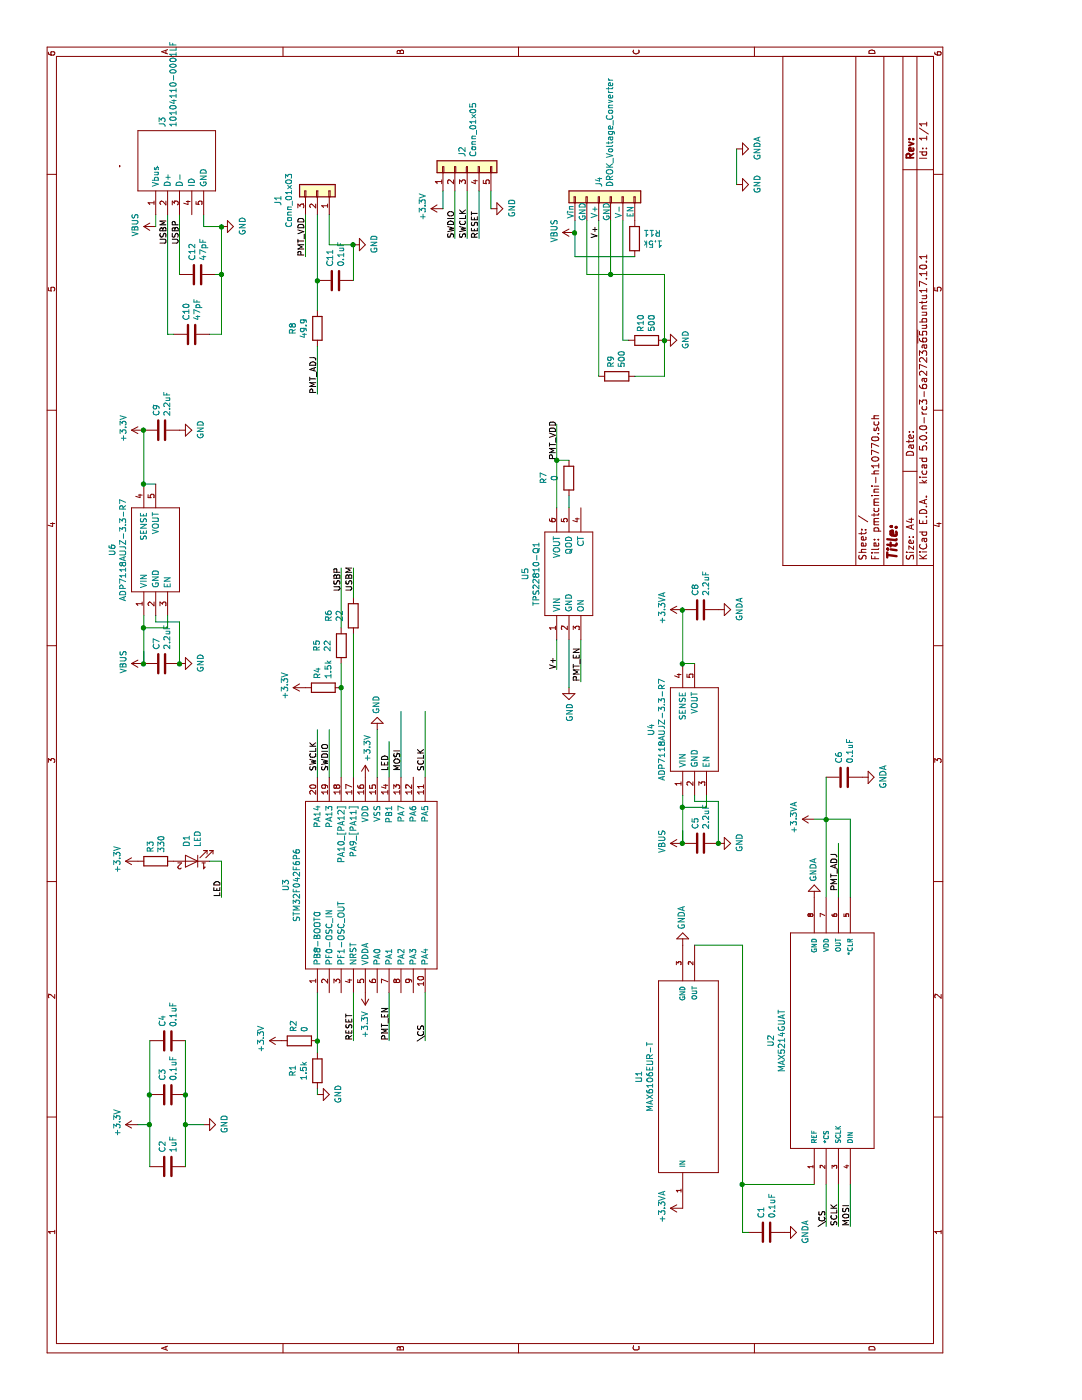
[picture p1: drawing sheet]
EESchema Schematic File Version 4
LIBS:pmtcmini-h10770-cache
EELAYER 26 0
EELAYER END
$Descr A4 11693 8268
encoding utf-8
Sheet 1 1
Title ""
Date ""
Rev ""
Comp ""
Comment1 ""
Comment2 ""
Comment3 ""
Comment4 ""
$EndDescr
$Comp
L STM32F042F6P6:STM32F042F6P6 U3
U 1 1
P 3400 2650
F 0 "U3" H 4300 2915 50  0000 C CNN
F 1 "STM32F042F6P6" H 4300 2824 50  0000 C CNN
F 2 "SOP65P640X120-20N" H 5050 2750 50  0001 L CNN
F 3 "http://www.st.com/content/ccc/resource/technical/document/datasheet/52/ad/d0/80/e6/be/40/ad/DM00105814.pdf/files/DM00105814.pdf/jcr:content/translations/en.DM00105814.pdf" H 5050 2650 50  0001 L CNN
F 4 "32-Bit MCU 32K Flash USB2.0 CAN TSSOP20 STMicroelectronics STM32F042F6P6, 32bit ARM Cortex M0 Microcontroller, 48MHz, 32 kB Flash, 20-Pin TSSOP" H 5050 2550 50  0001 L CNN "Description"
F 5 "1.2" H 5050 2450 50  0001 L CNN "Height"
F 6 "STMicroelectronics" H 5050 2350 50  0001 L CNN "Manufacturer_Name"
F 7 "STM32F042F6P6" H 5050 2250 50  0001 L CNN "Manufacturer_Part_Number"
F 8 "1655434" H 5050 2150 50  0001 L CNN "RS Part Number"
F 9 "http://uk.rs-online.com/web/p/products/1655434" H 5050 2050 50  0001 L CNN "RS Price/Stock"
F 10 "STM32F042F6P6" H 5050 1950 50  0001 L CNN "Arrow Part Number"
F 11 "https://www.arrow.com/en/products/stm32f042f6p6/stmicroelectronics" H 5050 1850 50  0001 L CNN "Arrow Price/Stock"
	1    3400 2650
	1    0    0    -1  
$EndComp
$Comp
L Connector_Generic:Conn_01x03 J1
U 1 1
P 10100 2650
F 0 "J1" H 10019 2325 50  0000 C CNN
F 1 "Conn_01x03" H 10019 2416 50  0000 C CNN
F 2 "Connector_PinHeader_2.54mm:PinHeader_1x03_P2.54mm_Vertical" H 10100 2650 50  0001 C CNN
F 3 "~" H 10100 2650 50  0001 C CNN
	1    10100 2650
	1    0    0    1   
$EndComp
$Comp
L Connector_Generic:Conn_01x05 J2
U 1 1
P 10300 3900
F 0 "J2" H 10380 3942 50  0000 L CNN
F 1 "Conn_01x05" H 10380 3851 50  0000 L CNN
F 2 "Connector_Molex:Molex_PicoBlade_53047-1010_1x05_P1.25mm_Vertical" H 10300 3900 50  0001 C CNN
F 3 "~" H 10300 3900 50  0001 C CNN
	1    10300 3900
	1    0    0    -1  
$EndComp
$Comp
L MAX5214GUAT:MAX5214GUAT U2
U 1 1
P 1800 6800
F 0 "U2" H 3000 7165 50  0000 C CNN
F 1 "MAX5214GUAT" H 3000 7074 50  0000 C CNN
F 2 "21-0036K" H 1800 6800 50  0001 L BNN
F 3 "Unavailable" H 1800 6800 50  0001 L BNN
F 4 "2.63 USD" H 1800 6800 50  0001 L BNN "Field4"
F 5 "MAX5214GUA+T" H 1800 6800 50  0001 L BNN "Field5"
F 6 "DAC 1-CH Segment 14-bit 8-Pin uMAX T/R" H 1800 6800 50  0001 L BNN "Field6"
F 7 "Maxim Integrated" H 1800 6800 50  0001 L BNN "Field7"
F 8 "MSOP-8 Maxim Integrated" H 1800 6800 50  0001 L BNN "Field8"
	1    1800 6800
	1    0    0    -1  
$EndComp
$Comp
L MAX6106EUR-T:MAX6106EUR-T U1
U 1 1
P 1600 5700
F 0 "U1" H 2700 6065 50  0000 C CNN
F 1 "MAX6106EUR-T" H 2700 5974 50  0000 C CNN
F 2 "21-0051H" H 1600 5700 50  0001 L BNN
F 3 "Good" H 1600 5700 50  0001 L BNN
F 4 "0.76 USD" H 1600 5700 50  0001 L BNN "Field4"
F 5 "MAX6106EUR+T" H 1600 5700 50  0001 L BNN "Field5"
F 6 "V-Ref Precision 2.048V 5mA 3-Pin SOT-23 T/R" H 1600 5700 50  0001 L BNN "Field6"
F 7 "Maxim Integrated" H 1600 5700 50  0001 L BNN "Field7"
F 8 "SOT-23 Maxim Integrated" H 1600 5700 50  0001 L BNN "Field8"
	1    1600 5700
	1    0    0    -1  
$EndComp
$Comp
L power:VBUS #PWR027
U 1 1
P 9800 1300
F 0 "#PWR027" H 9800 1150 50  0001 C CNN
F 1 "VBUS" H 9815 1473 50  0000 C CNN
F 2 "" H 9800 1300 50  0001 C CNN
F 3 "" H 9800 1300 50  0001 C CNN
	1    9800 1300
	1    0    0    -1  
$EndComp
$Comp
L power:GND #PWR04
U 1 1
P 2300 1700
F 0 "#PWR04" H 2300 1450 50  0001 C CNN
F 1 "GND" H 2305 1527 50  0000 C CNN
F 2 "" H 2300 1700 50  0001 C CNN
F 3 "" H 2300 1700 50  0001 C CNN
	1    2300 1700
	1    0    0    -1  
$EndComp
$Comp
L power:+3.3V #PWR03
U 1 1
P 2300 1150
F 0 "#PWR03" H 2300 1000 50  0001 C CNN
F 1 "+3.3V" H 2315 1323 50  0000 C CNN
F 2 "" H 2300 1150 50  0001 C CNN
F 3 "" H 2300 1150 50  0001 C CNN
	1    2300 1150
	1    0    0    -1  
$EndComp
$Comp
L ADP7118AUJZ-3.3-R7:ADP7118AUJZ-3.3-R7 U4
U 1 1
P 5050 5700
F 0 "U4" H 5600 5965 50  0000 C CNN
F 1 "ADP7118AUJZ-3.3-R7" H 5600 5874 50  0000 C CNN
F 2 "SOT95P280X100-5N" H 6000 5800 50  0001 L CNN
F 3 "https://www.arrow.com/en/products/adp7118aujz-3.3-r7/analog-devices" H 6000 5700 50  0001 L CNN
F 4 "LDO Regulator Pos 3.3V 0.2A 5-Pin TSOT-23 T/R" H 6000 5600 50  0001 L CNN "Description"
F 5 "1" H 6000 5500 50  0001 L CNN "Height"
F 6 "Analog Devices" H 6000 5400 50  0001 L CNN "Manufacturer_Name"
F 7 "ADP7118AUJZ-3.3-R7" H 6000 5300 50  0001 L CNN "Manufacturer_Part_Number"
F 8 "" H 6000 5200 50  0001 L CNN "RS Part Number"
F 9 "" H 6000 5100 50  0001 L CNN "RS Price/Stock"
F 10 "ADP7118AUJZ-3.3-R7" H 6000 5000 50  0001 L CNN "Arrow Part Number"
F 11 "" H 6000 4900 50  0001 L CNN "Arrow Price/Stock"
	1    5050 5700
	1    0    0    -1  
$EndComp
$Comp
L Device:LED D1
U 1 1
P 4500 1600
F 0 "D1" V 4538 1483 50  0000 R CNN
F 1 "LED" V 4447 1483 50  0000 R CNN
F 2 "LED_SMD:LED_0603_1608Metric" H 4500 1600 50  0001 C CNN
F 3 "~" H 4500 1600 50  0001 C CNN
	1    4500 1600
	0    -1   -1   0   
$EndComp
$Comp
L power:GND #PWR028
U 1 1
P 9800 1850
F 0 "#PWR028" H 9800 1600 50  0001 C CNN
F 1 "GND" H 9805 1677 50  0000 C CNN
F 2 "" H 9800 1850 50  0001 C CNN
F 3 "" H 9800 1850 50  0001 C CNN
	1    9800 1850
	1    0    0    -1  
$EndComp
Wire Wire Line
	9800 1700 9900 1700
Wire Wire Line
	9800 1300 9900 1300
$Comp
L Device:C C10
U 1 1
P 8900 1600
F 0 "C10" H 9015 1646 50  0000 L CNN
F 1 "47pF" H 9015 1555 50  0000 L CNN
F 2 "Capacitor_SMD:C_0402_1005Metric" H 8938 1450 50  0001 C CNN
F 3 "~" H 8900 1600 50  0001 C CNN
	1    8900 1600
	1    0    0    -1  
$EndComp
$Comp
L Device:C C12
U 1 1
P 9400 1650
F 0 "C12" H 9515 1696 50  0000 L CNN
F 1 "47pF" H 9515 1605 50  0000 L CNN
F 2 "Capacitor_SMD:C_0402_1005Metric" H 9438 1500 50  0001 C CNN
F 3 "~" H 9400 1650 50  0001 C CNN
	1    9400 1650
	1    0    0    -1  
$EndComp
Wire Wire Line
	9800 1700 9800 1850
Wire Wire Line
	9800 1850 9400 1850
Wire Wire Line
	9400 1850 9400 1800
Connection ~ 9800 1850
Wire Wire Line
	9400 1850 8900 1850
Wire Wire Line
	8900 1850 8900 1750
Connection ~ 9400 1850
Wire Wire Line
	9400 1500 9900 1500
Wire Wire Line
	9900 1400 8900 1400
Wire Wire Line
	8900 1400 8900 1450
Text Label 9650 1500 0    50   ~ 0
USBP
Text Label 9650 1400 0    50   ~ 0
USBM
$Comp
L power:+3.3V #PWR025
U 1 1
P 9950 3700
F 0 "#PWR025" H 9950 3550 50  0001 C CNN
F 1 "+3.3V" H 9965 3873 50  0000 C CNN
F 2 "" H 9950 3700 50  0001 C CNN
F 3 "" H 9950 3700 50  0001 C CNN
	1    9950 3700
	1    0    0    -1  
$EndComp
Wire Wire Line
	10100 3700 9950 3700
Wire Wire Line
	10100 3800 9700 3800
Wire Wire Line
	10100 3900 9700 3900
Wire Wire Line
	10100 4000 9700 4000
$Comp
L power:GND #PWR026
U 1 1
P 9950 4100
F 0 "#PWR026" H 9950 3850 50  0001 C CNN
F 1 "GND" H 9955 3927 50  0000 C CNN
F 2 "" H 9950 4100 50  0001 C CNN
F 3 "" H 9950 4100 50  0001 C CNN
	1    9950 4100
	1    0    0    -1  
$EndComp
Wire Wire Line
	9950 4100 10100 4100
Text Label 9700 3800 0    50   ~ 0
SWDIO
Text Label 9700 3900 0    50   ~ 0
SWCLK
Text Label 9700 4000 0    50   ~ 0
RESET
Wire Wire Line
	9550 2550 9900 2550
$Comp
L power:GND #PWR024
U 1 1
P 9650 2950
F 0 "#PWR024" H 9650 2700 50  0001 C CNN
F 1 "GND" H 9655 2777 50  0000 C CNN
F 2 "" H 9650 2950 50  0001 C CNN
F 3 "" H 9650 2950 50  0001 C CNN
	1    9650 2950
	1    0    0    -1  
$EndComp
Text Label 9550 2550 0    50   ~ 0
PMT_VDD
Text Label 8400 2650 0    50   ~ 0
PMT_ADJ
$Comp
L power:+3.3VA #PWR02
U 1 1
P 1600 5700
F 0 "#PWR02" H 1600 5550 50  0001 C CNN
F 1 "+3.3VA" H 1615 5873 50  0000 C CNN
F 2 "" H 1600 5700 50  0001 C CNN
F 3 "" H 1600 5700 50  0001 C CNN
	1    1600 5700
	1    0    0    -1  
$EndComp
$Comp
L power:+3.3VA #PWR012
U 1 1
P 4850 6800
F 0 "#PWR012" H 4850 6650 50  0001 C CNN
F 1 "+3.3VA" H 4865 6973 50  0000 C CNN
F 2 "" H 4850 6800 50  0001 C CNN
F 3 "" H 4850 6800 50  0001 C CNN
	1    4850 6800
	1    0    0    -1  
$EndComp
$Comp
L power:GNDA #PWR08
U 1 1
P 3800 5700
F 0 "#PWR08" H 3800 5450 50  0001 C CNN
F 1 "GNDA" V 3805 5572 50  0000 R CNN
F 2 "" H 3800 5700 50  0001 C CNN
F 3 "" H 3800 5700 50  0001 C CNN
	1    3800 5700
	0    -1   -1   0   
$EndComp
$Comp
L power:GNDA #PWR09
U 1 1
P 4200 6800
F 0 "#PWR09" H 4200 6550 50  0001 C CNN
F 1 "GNDA" V 4205 6672 50  0000 R CNN
F 2 "" H 4200 6800 50  0001 C CNN
F 3 "" H 4200 6800 50  0001 C CNN
	1    4200 6800
	0    -1   -1   0   
$EndComp
Wire Wire Line
	4850 6900 4850 6800
Wire Wire Line
	4200 7000 4650 7000
Text Label 4250 7000 0    50   ~ 0
PMT_ADJ
Wire Wire Line
	4200 7100 4850 7100
Wire Wire Line
	1800 6800 1800 6200
Wire Wire Line
	3800 6200 3800 5800
Wire Wire Line
	1800 6900 1450 6900
Wire Wire Line
	1800 7000 1450 7000
Wire Wire Line
	1800 7100 1450 7100
Text Label 1450 6900 0    50   ~ 0
\CS
Text Label 1450 7000 0    50   ~ 0
SCLK
Text Label 1450 7100 0    50   ~ 0
MOSI
$Comp
L Device:C C1
U 1 1
P 1400 6400
F 0 "C1" H 1515 6446 50  0000 L CNN
F 1 "0.1uF" H 1515 6355 50  0000 L CNN
F 2 "Capacitor_SMD:C_0402_1005Metric" H 1438 6250 50  0001 C CNN
F 3 "~" H 1400 6400 50  0001 C CNN
	1    1400 6400
	1    0    0    -1  
$EndComp
$Comp
L Device:C C6
U 1 1
P 5200 7050
F 0 "C6" H 5315 7096 50  0000 L CNN
F 1 "0.1uF" H 5315 7005 50  0000 L CNN
F 2 "Capacitor_SMD:C_0402_1005Metric" H 5238 6900 50  0001 C CNN
F 3 "~" H 5200 7050 50  0001 C CNN
	1    5200 7050
	1    0    0    -1  
$EndComp
$Comp
L power:GNDA #PWR01
U 1 1
P 1400 6550
F 0 "#PWR01" H 1400 6300 50  0001 C CNN
F 1 "GNDA" H 1405 6377 50  0000 C CNN
F 2 "" H 1400 6550 50  0001 C CNN
F 3 "" H 1400 6550 50  0001 C CNN
	1    1400 6550
	1    0    0    -1  
$EndComp
$Comp
L power:GNDA #PWR014
U 1 1
P 5200 7200
F 0 "#PWR014" H 5200 6950 50  0001 C CNN
F 1 "GNDA" H 5205 7027 50  0000 C CNN
F 2 "" H 5200 7200 50  0001 C CNN
F 3 "" H 5200 7200 50  0001 C CNN
	1    5200 7200
	1    0    0    -1  
$EndComp
Wire Wire Line
	4850 6900 4850 7100
Wire Wire Line
	5200 6900 4850 6900
Connection ~ 4850 6900
Wire Wire Line
	4200 6900 4850 6900
Wire Wire Line
	1400 6200 1800 6200
Connection ~ 1800 6200
Wire Wire Line
	1800 6200 3800 6200
Wire Wire Line
	1400 6250 1400 6200
$Comp
L Device:C C11
U 1 1
P 9350 2800
F 0 "C11" H 9465 2846 50  0000 L CNN
F 1 "0.1uF" H 9465 2755 50  0000 L CNN
F 2 "Capacitor_SMD:C_0402_1005Metric" H 9388 2650 50  0001 C CNN
F 3 "~" H 9350 2800 50  0001 C CNN
	1    9350 2800
	1    0    0    -1  
$EndComp
Wire Wire Line
	9650 2950 9650 2750
Wire Wire Line
	9650 2750 9900 2750
$Comp
L Device:C C8
U 1 1
P 6600 5850
F 0 "C8" H 6715 5896 50  0000 L CNN
F 1 "2.2uF" H 6715 5805 50  0000 L CNN
F 2 "Capacitor_SMD:C_0603_1608Metric" H 6638 5700 50  0001 C CNN
F 3 "~" H 6600 5850 50  0001 C CNN
	1    6600 5850
	1    0    0    -1  
$EndComp
Wire Wire Line
	6150 5700 6150 5800
Wire Wire Line
	6150 5700 6600 5700
Connection ~ 6150 5700
$Comp
L power:GNDA #PWR021
U 1 1
P 6600 6000
F 0 "#PWR021" H 6600 5750 50  0001 C CNN
F 1 "GNDA" H 6605 5827 50  0000 C CNN
F 2 "" H 6600 6000 50  0001 C CNN
F 3 "" H 6600 6000 50  0001 C CNN
	1    6600 6000
	1    0    0    -1  
$EndComp
$Comp
L power:GND #PWR011
U 1 1
P 4650 6000
F 0 "#PWR011" H 4650 5750 50  0001 C CNN
F 1 "GND" H 4655 5827 50  0000 C CNN
F 2 "" H 4650 6000 50  0001 C CNN
F 3 "" H 4650 6000 50  0001 C CNN
	1    4650 6000
	1    0    0    -1  
$EndComp
$Comp
L Device:C C5
U 1 1
P 4650 5850
F 0 "C5" H 4765 5896 50  0000 L CNN
F 1 "2.2uF" H 4765 5805 50  0000 L CNN
F 2 "Capacitor_SMD:C_0603_1608Metric" H 4688 5700 50  0001 C CNN
F 3 "~" H 4650 5850 50  0001 C CNN
	1    4650 5850
	1    0    0    -1  
$EndComp
Wire Wire Line
	4650 5700 4950 5700
Connection ~ 4650 6000
Wire Wire Line
	5050 5900 4950 5900
Wire Wire Line
	4950 5900 4950 5700
Connection ~ 4950 5700
Wire Wire Line
	4950 5700 5050 5700
Wire Wire Line
	5000 6000 5000 5800
Wire Wire Line
	5000 5800 5050 5800
Wire Wire Line
	4650 6000 5000 6000
$Comp
L ADP7118AUJZ-3.3-R7:ADP7118AUJZ-3.3-R7 U6
U 1 1
P 6550 1200
F 0 "U6" H 7100 1465 50  0000 C CNN
F 1 "ADP7118AUJZ-3.3-R7" H 7100 1374 50  0000 C CNN
F 2 "SOT95P280X100-5N" H 7500 1300 50  0001 L CNN
F 3 "https://www.arrow.com/en/products/adp7118aujz-3.3-r7/analog-devices" H 7500 1200 50  0001 L CNN
F 4 "LDO Regulator Pos 3.3V 0.2A 5-Pin TSOT-23 T/R" H 7500 1100 50  0001 L CNN "Description"
F 5 "1" H 7500 1000 50  0001 L CNN "Height"
F 6 "Analog Devices" H 7500 900 50  0001 L CNN "Manufacturer_Name"
F 7 "ADP7118AUJZ-3.3-R7" H 7500 800 50  0001 L CNN "Manufacturer_Part_Number"
F 8 "" H 7500 700 50  0001 L CNN "RS Part Number"
F 9 "" H 7500 600 50  0001 L CNN "RS Price/Stock"
F 10 "ADP7118AUJZ-3.3-R7" H 7500 500 50  0001 L CNN "Arrow Part Number"
F 11 "" H 7500 400 50  0001 L CNN "Arrow Price/Stock"
	1    6550 1200
	1    0    0    -1  
$EndComp
$Comp
L Device:C C9
U 1 1
P 8100 1350
F 0 "C9" H 8215 1396 50  0000 L CNN
F 1 "2.2uF" H 8215 1305 50  0000 L CNN
F 2 "Capacitor_SMD:C_0603_1608Metric" H 8138 1200 50  0001 C CNN
F 3 "~" H 8100 1350 50  0001 C CNN
	1    8100 1350
	1    0    0    -1  
$EndComp
Wire Wire Line
	7650 1200 7650 1300
Wire Wire Line
	7650 1200 8100 1200
Connection ~ 7650 1200
$Comp
L power:GND #PWR018
U 1 1
P 6150 1500
F 0 "#PWR018" H 6150 1250 50  0001 C CNN
F 1 "GND" H 6155 1327 50  0000 C CNN
F 2 "" H 6150 1500 50  0001 C CNN
F 3 "" H 6150 1500 50  0001 C CNN
	1    6150 1500
	1    0    0    -1  
$EndComp
$Comp
L Device:C C7
U 1 1
P 6150 1350
F 0 "C7" H 6265 1396 50  0000 L CNN
F 1 "2.2uF" H 6265 1305 50  0000 L CNN
F 2 "Capacitor_SMD:C_0603_1608Metric" H 6188 1200 50  0001 C CNN
F 3 "~" H 6150 1350 50  0001 C CNN
	1    6150 1350
	1    0    0    -1  
$EndComp
Wire Wire Line
	6150 1200 6450 1200
Connection ~ 6150 1500
Wire Wire Line
	6550 1400 6450 1400
Wire Wire Line
	6450 1400 6450 1200
Connection ~ 6450 1200
Wire Wire Line
	6450 1200 6550 1200
Wire Wire Line
	6500 1500 6500 1300
Wire Wire Line
	6500 1300 6550 1300
Wire Wire Line
	6150 1500 6500 1500
$Comp
L power:GND #PWR023
U 1 1
P 8100 1500
F 0 "#PWR023" H 8100 1250 50  0001 C CNN
F 1 "GND" H 8105 1327 50  0000 C CNN
F 2 "" H 8100 1500 50  0001 C CNN
F 3 "" H 8100 1500 50  0001 C CNN
	1    8100 1500
	1    0    0    -1  
$EndComp
$Comp
L power:+3.3V #PWR022
U 1 1
P 8100 1200
F 0 "#PWR022" H 8100 1050 50  0001 C CNN
F 1 "+3.3V" H 8115 1373 50  0000 C CNN
F 2 "" H 8100 1200 50  0001 C CNN
F 3 "" H 8100 1200 50  0001 C CNN
	1    8100 1200
	1    0    0    -1  
$EndComp
$Comp
L power:+3.3VA #PWR020
U 1 1
P 6600 5700
F 0 "#PWR020" H 6600 5550 50  0001 C CNN
F 1 "+3.3VA" H 6615 5873 50  0000 C CNN
F 2 "" H 6600 5700 50  0001 C CNN
F 3 "" H 6600 5700 50  0001 C CNN
	1    6600 5700
	1    0    0    -1  
$EndComp
Connection ~ 6600 5700
Connection ~ 8100 1200
$Comp
L Device:R R3
U 1 1
P 4500 1300
F 0 "R3" H 4570 1346 50  0000 L CNN
F 1 "330" H 4570 1255 50  0000 L CNN
F 2 "Resistor_SMD:R_0402_1005Metric" V 4430 1300 50  0001 C CNN
F 3 "~" H 4500 1300 50  0001 C CNN
	1    4500 1300
	1    0    0    -1  
$EndComp
$Comp
L power:+3.3V #PWR010
U 1 1
P 4500 1150
F 0 "#PWR010" H 4500 1000 50  0001 C CNN
F 1 "+3.3V" H 4515 1323 50  0000 C CNN
F 2 "" H 4500 1150 50  0001 C CNN
F 3 "" H 4500 1150 50  0001 C CNN
	1    4500 1150
	1    0    0    -1  
$EndComp
Wire Wire Line
	4500 1750 4500 1850
Wire Wire Line
	4500 1850 4200 1850
Text Label 4200 1850 0    50   ~ 0
LED
Wire Wire Line
	5500 3250 5200 3250
Text Label 5250 3250 0    50   ~ 0
LED
$Comp
L Device:R R5
U 1 1
P 6300 2850
F 0 "R5" V 6093 2850 50  0000 C CNN
F 1 "22" V 6184 2850 50  0000 C CNN
F 2 "Resistor_SMD:R_0402_1005Metric" V 6230 2850 50  0001 C CNN
F 3 "~" H 6300 2850 50  0001 C CNN
	1    6300 2850
	0    1    1    0   
$EndComp
$Comp
L Device:R R6
U 1 1
P 6550 2950
F 0 "R6" V 6343 2950 50  0000 C CNN
F 1 "22" V 6434 2950 50  0000 C CNN
F 2 "Resistor_SMD:R_0402_1005Metric" V 6480 2950 50  0001 C CNN
F 3 "~" H 6550 2950 50  0001 C CNN
	1    6550 2950
	0    1    1    0   
$EndComp
$Comp
L Device:R R4
U 1 1
P 5950 2700
F 0 "R4" H 5880 2654 50  0000 R CNN
F 1 "1.5k" H 5880 2745 50  0000 R CNN
F 2 "Resistor_SMD:R_0402_1005Metric" V 5880 2700 50  0001 C CNN
F 3 "~" H 5950 2700 50  0001 C CNN
	1    5950 2700
	-1   0    0    1   
$EndComp
Connection ~ 5950 2850
Wire Wire Line
	5950 2850 6150 2850
Wire Wire Line
	6450 2850 6950 2850
Wire Wire Line
	6700 2950 6950 2950
Text Label 6750 2850 0    50   ~ 0
USBP
Text Label 6750 2950 0    50   ~ 0
USBM
Wire Wire Line
	3400 2950 3000 2950
Text Label 3000 2950 0    50   ~ 0
RESET
$Comp
L Device:R R1
U 1 1
P 2750 2650
F 0 "R1" V 2543 2650 50  0000 C CNN
F 1 "1.5k" V 2634 2650 50  0000 C CNN
F 2 "Resistor_SMD:R_0402_1005Metric" V 2680 2650 50  0001 C CNN
F 3 "~" H 2750 2650 50  0001 C CNN
	1    2750 2650
	0    1    1    0   
$EndComp
$Comp
L Device:R R2
U 1 1
P 3000 2500
F 0 "R2" H 2930 2454 50  0000 R CNN
F 1 "0" H 2930 2545 50  0000 R CNN
F 2 "Resistor_SMD:R_0402_1005Metric" V 2930 2500 50  0001 C CNN
F 3 "~" H 3000 2500 50  0001 C CNN
	1    3000 2500
	-1   0    0    1   
$EndComp
$Comp
L power:+3.3V #PWR06
U 1 1
P 3000 2350
F 0 "#PWR06" H 3000 2200 50  0001 C CNN
F 1 "+3.3V" H 3015 2523 50  0000 C CNN
F 2 "" H 3000 2350 50  0001 C CNN
F 3 "" H 3000 2350 50  0001 C CNN
	1    3000 2350
	1    0    0    -1  
$EndComp
Wire Wire Line
	2900 2650 3000 2650
Connection ~ 3000 2650
Wire Wire Line
	3000 2650 3400 2650
$Comp
L power:GND #PWR05
U 1 1
P 2550 2650
F 0 "#PWR05" H 2550 2400 50  0001 C CNN
F 1 "GND" H 2555 2477 50  0000 C CNN
F 2 "" H 2550 2650 50  0001 C CNN
F 3 "" H 2550 2650 50  0001 C CNN
	1    2550 2650
	1    0    0    -1  
$EndComp
Wire Wire Line
	2550 2650 2600 2650
Wire Wire Line
	3000 3550 3400 3550
Wire Wire Line
	5200 3550 5750 3550
Wire Wire Line
	5200 3350 5750 3350
Text Label 3000 3550 0    50   ~ 0
\CS
Text Label 5250 3550 0    50   ~ 0
SCLK
Text Label 5250 3350 0    50   ~ 0
MOSI
Wire Wire Line
	3400 3250 3000 3250
Text Label 3000 3250 0    50   ~ 0
PMT_EN
Wire Wire Line
	5200 2850 5950 2850
Wire Wire Line
	5200 2950 6400 2950
Wire Wire Line
	5200 2650 5600 2650
Wire Wire Line
	5200 2750 5600 2750
Text Label 5250 2750 0    50   ~ 0
SWDIO
Text Label 5250 2650 0    50   ~ 0
SWCLK
$Comp
L power:+3.3V #PWR013
U 1 1
P 5200 3050
F 0 "#PWR013" H 5200 2900 50  0001 C CNN
F 1 "+3.3V" V 5215 3178 50  0000 L CNN
F 2 "" H 5200 3050 50  0001 C CNN
F 3 "" H 5200 3050 50  0001 C CNN
	1    5200 3050
	0    1    1    0   
$EndComp
$Comp
L power:GND #PWR015
U 1 1
P 5600 3150
F 0 "#PWR015" H 5600 2900 50  0001 C CNN
F 1 "GND" V 5605 3022 50  0000 R CNN
F 2 "" H 5600 3150 50  0001 C CNN
F 3 "" H 5600 3150 50  0001 C CNN
	1    5600 3150
	0    -1   -1   0   
$EndComp
Wire Wire Line
	5200 3150 5600 3150
$Comp
L Device:C C3
U 1 1
P 2550 1400
F 0 "C3" H 2665 1446 50  0000 L CNN
F 1 "0.1uF" H 2665 1355 50  0000 L CNN
F 2 "Capacitor_SMD:C_0402_1005Metric" H 2588 1250 50  0001 C CNN
F 3 "~" H 2550 1400 50  0001 C CNN
	1    2550 1400
	1    0    0    -1  
$EndComp
$Comp
L Device:C C4
U 1 1
P 3000 1400
F 0 "C4" H 3115 1446 50  0000 L CNN
F 1 "0.1uF" H 3115 1355 50  0000 L CNN
F 2 "Capacitor_SMD:C_0402_1005Metric" H 3038 1250 50  0001 C CNN
F 3 "~" H 3000 1400 50  0001 C CNN
	1    3000 1400
	1    0    0    -1  
$EndComp
$Comp
L Device:C C2
U 1 1
P 1950 1400
F 0 "C2" H 2065 1446 50  0000 L CNN
F 1 "1uF" H 2065 1355 50  0000 L CNN
F 2 "Capacitor_SMD:C_0402_1005Metric" H 1988 1250 50  0001 C CNN
F 3 "~" H 1950 1400 50  0001 C CNN
	1    1950 1400
	1    0    0    -1  
$EndComp
Wire Wire Line
	1950 1250 2300 1250
Connection ~ 2550 1250
Wire Wire Line
	2550 1250 3000 1250
Wire Wire Line
	3000 1550 2550 1550
Connection ~ 2550 1550
Wire Wire Line
	2550 1550 2300 1550
Wire Wire Line
	2300 1700 2300 1550
Connection ~ 2300 1550
Wire Wire Line
	2300 1550 1950 1550
Wire Wire Line
	2300 1250 2300 1150
Connection ~ 2300 1250
Wire Wire Line
	2300 1250 2550 1250
$Comp
L Device:R R7
U 1 1
P 7700 4750
F 0 "R7" V 7907 4750 50  0000 C CNN
F 1 "0" V 7816 4750 50  0000 C CNN
F 2 "Resistor_SMD:R_0402_1005Metric" V 7630 4750 50  0001 C CNN
F 3 "~" H 7700 4750 50  0001 C CNN
	1    7700 4750
	0    -1   -1   0   
$EndComp
Wire Wire Line
	6350 4850 6000 4850
Text Label 6000 4850 0    50   ~ 0
PMT_EN
Text Label 7850 4650 0    50   ~ 0
PMT_VDD
$Comp
L TPS22810-Q1:TPS22810-Q1 U5
U 1 1
P 6350 4650
F 0 "U5" H 6900 4915 50  0000 C CNN
F 1 "TPS22810-Q1" H 6900 4824 50  0000 C CNN
F 2 "SOT95P280X100-6N" H 7300 4750 50  0001 L CNN
F 3 "" H 7300 4650 50  0001 L CNN
F 4 "1" H 7300 4450 50  0001 L CNN "Height"
F 5 "Texas Instruments" H 7300 4350 50  0001 L CNN "Manufacturer_Name"
F 6 "TPS22810-Q1" H 7300 4250 50  0001 L CNN "Manufacturer_Part_Number"
F 7 "TPS22810-Q1" H 7300 3950 50  0001 L CNN "Arrow Part Number"
	1    6350 4650
	1    0    0    -1  
$EndComp
Wire Wire Line
	7450 4750 7550 4750
Wire Wire Line
	7450 4650 7850 4650
Wire Wire Line
	7850 4650 7850 4750
$Comp
L power:GND #PWR017
U 1 1
P 5950 4750
F 0 "#PWR017" H 5950 4500 50  0001 C CNN
F 1 "GND" V 5955 4622 50  0000 R CNN
F 2 "" H 5950 4750 50  0001 C CNN
F 3 "" H 5950 4750 50  0001 C CNN
	1    5950 4750
	0    1    1    0   
$EndComp
Wire Wire Line
	6350 4750 5950 4750
Wire Wire Line
	7850 4650 8150 4650
Connection ~ 7850 4650
$Comp
L power:VBUS #PWR0101
U 1 1
P 6150 1200
F 0 "#PWR0101" H 6150 1050 50  0001 C CNN
F 1 "VBUS" H 6165 1373 50  0000 C CNN
F 2 "" H 6150 1200 50  0001 C CNN
F 3 "" H 6150 1200 50  0001 C CNN
	1    6150 1200
	1    0    0    -1  
$EndComp
Wire Wire Line
	6150 1200 6250 1200
$Comp
L power:VBUS #PWR0102
U 1 1
P 4650 5700
F 0 "#PWR0102" H 4650 5550 50  0001 C CNN
F 1 "VBUS" H 4665 5873 50  0000 C CNN
F 2 "" H 4650 5700 50  0001 C CNN
F 3 "" H 4650 5700 50  0001 C CNN
	1    4650 5700
	1    0    0    -1  
$EndComp
Wire Wire Line
	4650 5700 4750 5700
Connection ~ 4650 5700
Connection ~ 6150 1200
$Comp
L power:+3.3V #PWR0103
U 1 1
P 3400 3050
F 0 "#PWR0103" H 3400 2900 50  0001 C CNN
F 1 "+3.3V" V 3400 3200 50  0000 L CNN
F 2 "" H 3400 3050 50  0001 C CNN
F 3 "" H 3400 3050 50  0001 C CNN
	1    3400 3050
	0    -1   -1   0   
$EndComp
$Comp
L power:+3.3V #PWR0104
U 1 1
P 5950 2550
F 0 "#PWR0104" H 5950 2400 50  0001 C CNN
F 1 "+3.3V" H 5965 2723 50  0000 C CNN
F 2 "" H 5950 2550 50  0001 C CNN
F 3 "" H 5950 2550 50  0001 C CNN
	1    5950 2550
	1    0    0    -1  
$EndComp
$Comp
L power:GNDA #PWR0105
U 1 1
P 10450 6150
F 0 "#PWR0105" H 10450 5900 50  0001 C CNN
F 1 "GNDA" H 10455 5977 50  0000 C CNN
F 2 "" H 10450 6150 50  0001 C CNN
F 3 "" H 10450 6150 50  0001 C CNN
	1    10450 6150
	1    0    0    -1  
$EndComp
$Comp
L power:GND #PWR0106
U 1 1
P 10150 6150
F 0 "#PWR0106" H 10150 5900 50  0001 C CNN
F 1 "GND" H 10155 5977 50  0000 C CNN
F 2 "" H 10150 6150 50  0001 C CNN
F 3 "" H 10150 6150 50  0001 C CNN
	1    10150 6150
	1    0    0    -1  
$EndComp
Wire Wire Line
	10150 6150 10450 6150
$Comp
L Device:R R8
U 1 1
P 8950 2650
F 0 "R8" V 8743 2650 50  0000 C CNN
F 1 "49.9" V 8834 2650 50  0000 C CNN
F 2 "Resistor_SMD:R_0402_1005Metric" V 8880 2650 50  0001 C CNN
F 3 "~" H 8950 2650 50  0001 C CNN
	1    8950 2650
	0    1    1    0   
$EndComp
Wire Wire Line
	8400 2650 8800 2650
Wire Wire Line
	9100 2650 9350 2650
Connection ~ 9350 2650
Wire Wire Line
	9350 2650 9900 2650
Wire Wire Line
	9350 2950 9650 2950
Connection ~ 9650 2950
$Comp
L 10104110-0001LF:10104110-0001LF J3
U 1 1
P 9900 1300
F 0 "J3" H 10628 1246 50  0000 L CNN
F 1 "10104110-0001LF" H 10628 1155 50  0000 L CNN
F 2 "10104110-0001LF" H 10550 1400 50  0001 L CNN
F 3 "http://docs-europe.electrocomponents.com/webdocs/0ed1/0900766b80ed1ae6.pdf" H 10550 1300 50  0001 L CNN
F 4 "USB Connectors 5P Quick Connect Micro USB TypeB Rcpt" H 10550 1200 50  0001 L CNN "Description"
F 5 "FCI" H 10550 1000 50  0001 L CNN "Manufacturer_Name"
F 6 "10104110-0001LF" H 10550 900 50  0001 L CNN "Manufacturer_Part_Number"
F 7 "1738645" H 10550 800 50  0001 L CNN "RS Part Number"
F 8 "http://uk.rs-online.com/web/p/products/1738645" H 10550 700 50  0001 L CNN "RS Price/Stock"
F 9 "70236824" H 10550 600 50  0001 L CNN "Allied_Number"
F 10 "http://www.alliedelec.com/fci-10104110-0001lf/70236824/" H 10550 500 50  0001 L CNN "Allied Price/Stock"
F 11 "10104110-0001LF" H 10550 400 50  0001 L CNN "Arrow Part Number"
F 12 "https://www.arrow.com/en/products/10104110-0001lf/amphenol-fci" H 10550 300 50  0001 L CNN "Arrow Price/Stock"
	1    9900 1300
	1    0    0    -1  
$EndComp
$Comp
L DROK-Voltage_Converter:DROK_Voltage_Converter J4
U 1 1
P 10050 5000
F 0 "J4" H 10129 5000 50  0000 L CNN
F 1 "DROK_Voltage_Converter" H 10129 4909 50  0000 L CNN
F 2 "libraries:DROK_Voltage_Converter" H 10050 5000 50  0001 C CNN
F 3 "~" H 10050 5000 50  0001 C CNN
	1    10050 5000
	1    0    0    -1  
$EndComp
$Comp
L power:VBUS #PWR016
U 1 1
P 9750 4800
F 0 "#PWR016" H 9750 4650 50  0001 C CNN
F 1 "VBUS" H 9765 4973 50  0000 C CNN
F 2 "" H 9750 4800 50  0001 C CNN
F 3 "" H 9750 4800 50  0001 C CNN
	1    9750 4800
	1    0    0    -1  
$EndComp
Wire Wire Line
	9750 4800 9850 4800
$Comp
L power:GND #PWR07
U 1 1
P 8850 5550
F 0 "#PWR07" H 8850 5300 50  0001 C CNN
F 1 "GND" H 8855 5377 50  0000 C CNN
F 2 "" H 8850 5550 50  0001 C CNN
F 3 "" H 8850 5550 50  0001 C CNN
	1    8850 5550
	1    0    0    -1  
$EndComp
Wire Wire Line
	9400 5100 9850 5100
Wire Wire Line
	9850 4900 9400 4900
Wire Wire Line
	9400 4900 9400 5100
$Comp
L Device:R R11
U 1 1
P 9700 5300
F 0 "R11" H 9630 5254 50  0000 R CNN
F 1 "1.5k" H 9630 5345 50  0000 R CNN
F 2 "Resistor_SMD:R_0402_1005Metric" V 9630 5300 50  0001 C CNN
F 3 "~" H 9700 5300 50  0001 C CNN
	1    9700 5300
	0    -1   -1   0   
$EndComp
Wire Wire Line
	9850 5200 8850 5200
Wire Wire Line
	8850 5200 8850 5250
$Comp
L Device:R R10
U 1 1
P 8850 5400
F 0 "R10" H 8780 5354 50  0000 R CNN
F 1 "500" H 8780 5445 50  0000 R CNN
F 2 "Resistor_SMD:R_0402_1005Metric" V 8780 5400 50  0001 C CNN
F 3 "~" H 8850 5400 50  0001 C CNN
	1    8850 5400
	-1   0    0    1   
$EndComp
$Comp
L Device:R R9
U 1 1
P 8550 5150
F 0 "R9" H 8480 5104 50  0000 R CNN
F 1 "500" H 8480 5195 50  0000 R CNN
F 2 "Resistor_SMD:R_0402_1005Metric" V 8480 5150 50  0001 C CNN
F 3 "~" H 8550 5150 50  0001 C CNN
	1    8550 5150
	-1   0    0    1   
$EndComp
Wire Wire Line
	9850 5000 8550 5000
Wire Wire Line
	8550 5300 8550 5550
Wire Wire Line
	8550 5550 8850 5550
Connection ~ 8850 5550
Wire Wire Line
	9400 5100 9400 5550
Wire Wire Line
	9400 5550 8850 5550
Connection ~ 9400 5100
Wire Wire Line
	9550 5300 9550 4800
Wire Wire Line
	9550 4800 9750 4800
Connection ~ 9750 4800
Text Label 9700 5000 0    50   ~ 0
V+
Text Label 6100 4650 0    50   ~ 0
V+
Wire Wire Line
	6100 4650 6350 4650
$EndSCHEMATC
